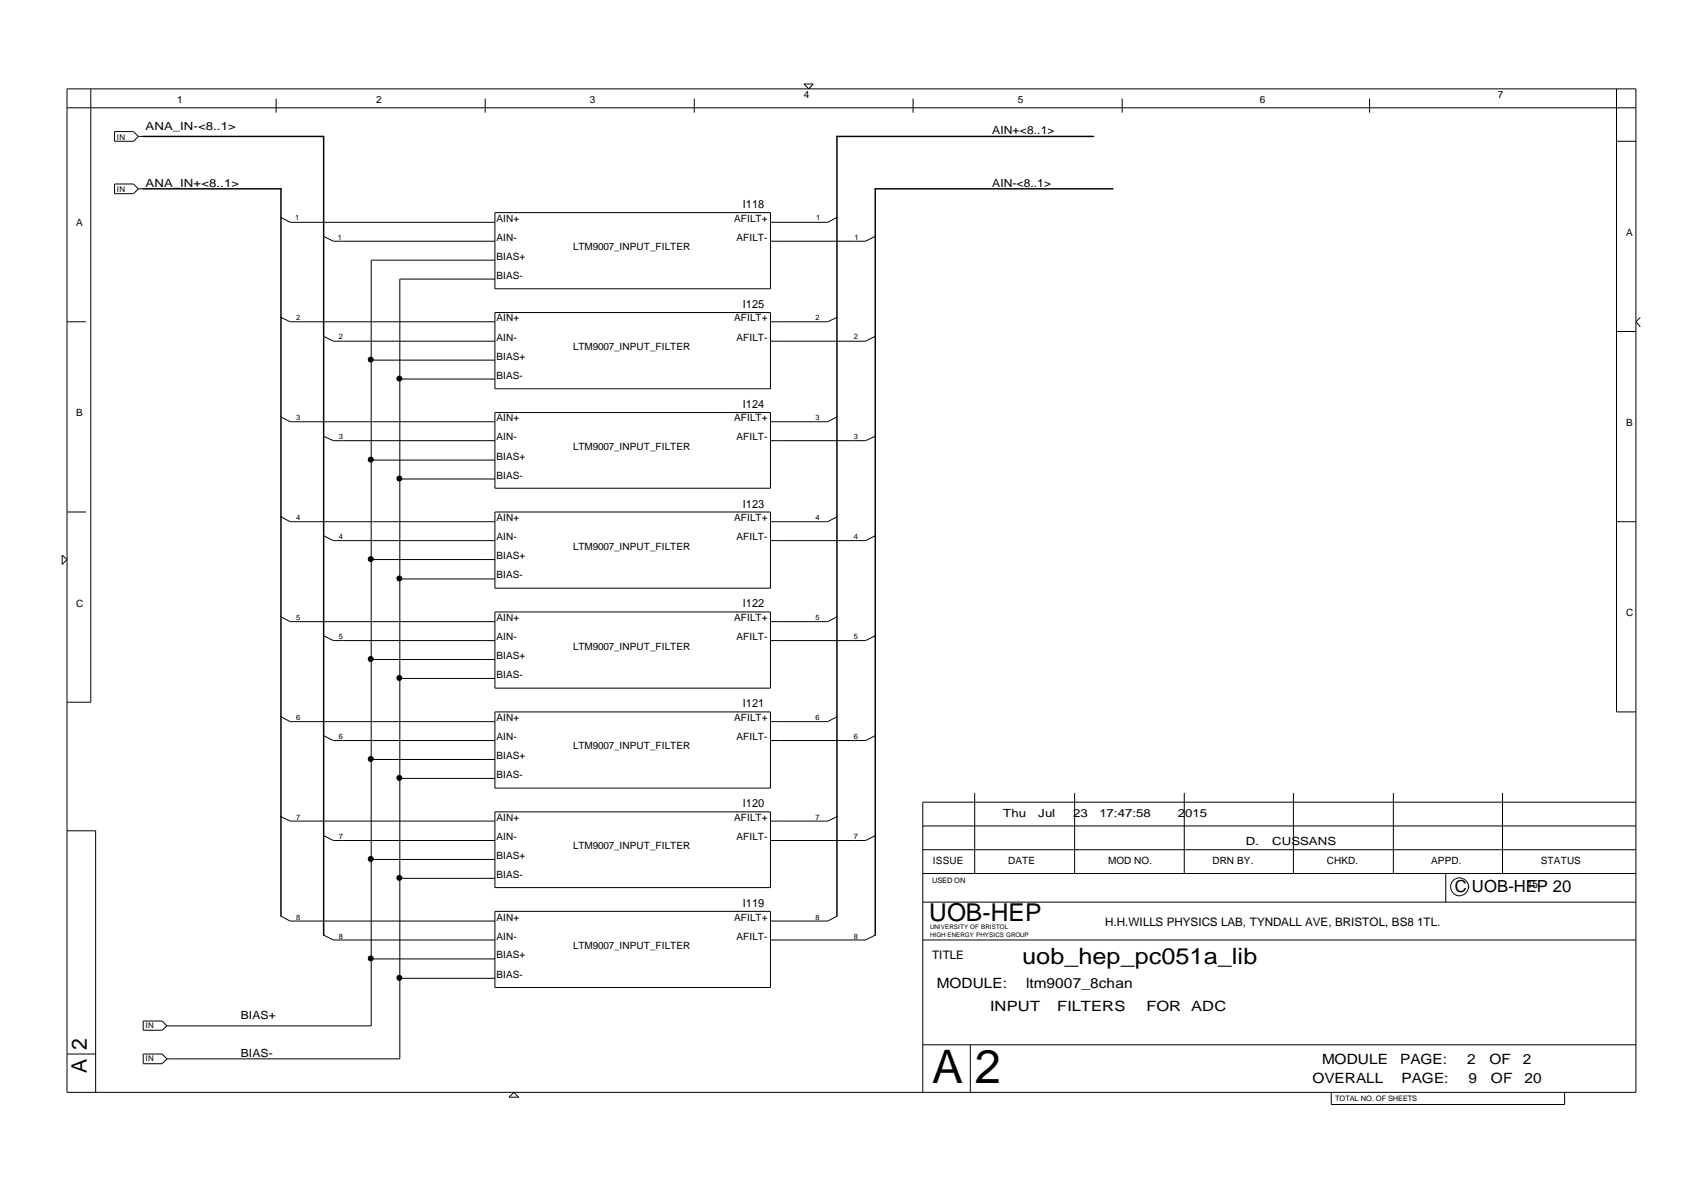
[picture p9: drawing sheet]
<svg xmlns="http://www.w3.org/2000/svg" width="297mm" height="210mm" viewBox="0 0 297 210" stroke-linecap="round" stroke-linejoin="round" font-family="sans-serif">
<g fill="none" stroke="#000" stroke-width=".17">
<path d="M11.7 15.5h273.8v175.1h-273.8zM11.7 18.8h273.8M15.8 15.5v107h-4.1M48.2 17.2v2.5M84.7 17.2v2.5M121.2 17.2v2.5M140.3 14.7h1.6l-.7 .8zM159.4 17.2v2.5M195.8 17.2v2.5M239 17.2v2.5M282.1 15.5v108.7h3.4M20 32.1h3.3l.8 .8-.8 .9h-3.3z"/>
<path d="M20 23h3.3l.8 .8-.8 .9h-3.3zM24.1 32.9h.9M24.1 23.8h.9M49 37.9l1.6 .9h35.8M86.4 37.1h48.1v13.3h-48.1zM146.1 37.9l-1.6 .9h-10M282.1 24.7h3.4M11.7 56.1h3.3M49 55.4l1.6 .7h35.8M56.5 41.2l1.7 .9h28.2M56.5 58.7l1.7 .8h28.2M86.4 45.4h-21.6v133.6h-35.7"/>
<path d="M86.4 48.7h-16.6v136.1h-40.7M86.4 54.5h48.1v13.3h-48.1zM146.1 55.4l-1.6 .7h-10M152.8 41.2l-1.7 .9h-16.6M152.8 58.7l-1.7 .8h-16.6M282.1 57.8h3.4M286.3 55.4l-.8 .7 .8 .9M49 72.7l1.6 .9h35.8M56.5 76.1l1.7 .8h28.2M64.8 62.8h21.6M69.8 66.1h16.6M86.4 72h48.1v13.2h-48.1z"/>
<path d="M146.1 72.7l-1.6 .9h-10M152.8 76.1l-1.7 .8h-16.6M10.8 96.9l.9 .7-.9 .9zM11.7 89.3h3.3M49 90.2l1.6 .8h35.8M56.5 93.5l1.7 .8h28.2M64.8 97.6h21.6M64.8 80.3h21.6M69.8 83.6h16.6M86.4 89.3h48.1v13.3h-48.1zM146.1 90.2l-1.6 .8h-10M152.8 93.5l-1.7 .8h-16.6"/>
<path d="M282.1 91h3.4M49 107.6l1.6 .9h35.8M56.5 110.9l1.7 .9h28.2M64.8 115.1h21.6M69.8 118.4h16.6M69.8 101h16.6M86.4 106.8h48.1v13.3h-48.1zM146.1 107.6l-1.6 .9h-10M152.8 110.9l-1.7 .9h-16.6M49 125.1l1.6 .8h35.8M56.5 128.4l1.7 .8h28.2M64.8 132.5h21.6"/>
<path d="M69.8 135.8h16.6M86.4 124.2h48.1v13.3h-48.1zM146.1 125.1l-1.6 .8h-10M152.8 128.4l-1.7 .8h-16.6M170.1 138.4v14M187.5 138.4v14M206.7 138.4v14M225.7 138.4v14M243.2 138.4v14M262.2 138.4v14M285.5 140h-124.5v50.6M11.7 145h5v45.6"/>
<path d="M49 159.9l1.6 .8h35.8M49 142.5l1.6 .8h35.8M56.5 145.8l1.7 .9h28.2M64.8 150h21.6M69.8 153.3h16.6M86.4 141.7h48.1v13.2h-48.1zM86.4 159h48.1v13.3h-48.1zM146.1 159.9l-1.6 .8h-10M146.1 142.5l-1.6 .8h-10M152.8 145.8l-1.7 .9h-16.6M161 148.3h124.5M161 144.1h124.5"/>
<path d="M161 157.4h124.5M161 152.4h124.5M252.3 152.4v5M256.3 154.7a1.56 1.56 0 0 1-2.2 1.5 1.56 1.56 0 0 1-.4-2.6 1.56 1.56 0 0 1 2.5 .6l.2 .6M25 178.2h3.3l.8 .8-.8 .8h-3.3zM56.5 163.2l1.7 .8h28.2M64.8 167.3h21.6M69.8 170.7h16.6M152.8 163.2l-1.7 .8h-16.6M161 164h124.5M11.7 183.9h5M25 183.9h3.3l.8 .9-.8 .8h-3.3z"/>
<path d="M88.8 191.4l.9-.8 .8 .8zM161 182.3h124.5M169.3 182.3v8.3M232.3 190.6v2.1h40.8v-2.1"/>
<circle cx="64.7" cy="62.8" r=".43"/>
<circle cx="69.7" cy="66.1" r=".43"/>
<circle cx="64.7" cy="80.2" r=".43"/>
<circle cx="64.7" cy="97.5" r=".43"/>
<circle cx="69.7" cy="83.5" r=".43"/>
<circle cx="64.7" cy="115" r=".43"/>
<circle cx="69.7" cy="100.9" r=".43"/>
<circle cx="69.7" cy="118.3" r=".43"/>
<circle cx="64.7" cy="132.4" r=".43"/>
<circle cx="69.7" cy="135.7" r=".43"/>
<circle cx="64.7" cy="149.9" r=".43"/>
<circle cx="69.7" cy="153.2" r=".43"/>
<circle cx="64.7" cy="167.2" r=".43"/>
<circle cx="69.7" cy="170.6" r=".43"/>
</g>
<path d="M25 23.8h31.5v139.4M25 32.9h24v127M190.9 23.8h-44.8v136.1M194.2 32.9h-41.4v130.3" fill="none" stroke="#000" stroke-width=".25"/>
<g fill="#000">
<circle cx="64.7" cy="62.8" r=".43"/>
<circle cx="69.7" cy="66.1" r=".43"/>
<circle cx="64.7" cy="80.2" r=".43"/>
<circle cx="64.7" cy="97.5" r=".43"/>
<circle cx="69.7" cy="83.5" r=".43"/>
<circle cx="64.7" cy="115" r=".43"/>
<circle cx="69.7" cy="100.9" r=".43"/>
<circle cx="69.7" cy="118.3" r=".43"/>
<circle cx="64.7" cy="132.4" r=".43"/>
<circle cx="69.7" cy="135.7" r=".43"/>
<circle cx="64.7" cy="149.9" r=".43"/>
<circle cx="69.7" cy="153.2" r=".43"/>
<circle cx="64.7" cy="167.2" r=".43"/>
<circle cx="69.7" cy="170.6" r=".43"/>
</g>
<text font-size="8.2" x="170.1" y="189">2</text>
<text font-size="8.1" x="162.7" y="188.9">A</text>
<text font-size="4.3" x="162.1" y="160.7">UOB-HEP</text>
<text font-size="3.9" x="178.4" y="168.2">uob_hep_pc051a_lib</text>
<g font-size="3.7">
<text x="15.2" y="183.1" transform="rotate(-90 15.2 183.1)">2</text>
<text x="15.2" y="187.3" transform="rotate(-90 15.2 187.3)">A</text>
</g>
<text font-size="2.9" x="253.9" y="155.6">C UOB-HEP 20</text>
<g font-size="2.5">
<text x="163.5" y="172.3">MODULE:</text>
<text x="179.1" y="172.3">ltm9007_8chan</text>
<text x="172.8" y="176.5">INPUT</text>
<text x="184.5" y="176.5">FILTERS</text>
<text x="200.1" y="176.5">FOR ADC</text>
<text x="230.7" y="185.6">MODULE</text>
<text x="244.4" y="185.6">PAGE:</text>
<text x="256" y="185.6">2</text>
<text x="259.9" y="185.6">OF</text>
<text x="265.8" y="185.6">2</text>
<text x="229" y="188.9">OVERALL</text>
<text x="244.6" y="188.9">PAGE:</text>
<text x="256.3" y="188.9">9</text>
<text x="260.2" y="188.9">OF</text>
<text x="266" y="188.9">20</text>
</g>
<g font-size="2">
<text x="25.4" y="22.7">ANA_IN-&lt;8..1&gt;</text>
<text x="173.2" y="23.5">AIN+&lt;8..1&gt;</text>
<text x="25.4" y="32.6">ANA_IN+&lt;8..1&gt;</text>
<text x="173.2" y="32.6">AIN-&lt;8..1&gt;</text>
<text x="129.6" y="36.2">I118</text>
<text x="129.6" y="53.7">I125</text>
<text x="129.6" y="71.1">I124</text>
<text x="129.6" y="88.6">I123</text>
<text x="129.6" y="105.9">I122</text>
<text x="129.6" y="123.4">I121</text>
<text x="129.6" y="140.8">I120</text>
<text x="175.1" y="142.5">Thu</text>
<text x="181.2" y="142.5">Jul</text>
<text x="187.3" y="142.5">23</text>
<text x="191.9" y="142.5">17:47:58</text>
<text x="205.6" y="142.5">2015</text>
<text x="217.4" y="147.4">D.</text>
<text x="222" y="147.4">CUSSANS</text>
<text x="266.5" y="154.9">15</text>
<text x="129.6" y="158.3">I119</text>
<text x="192.9" y="161.6">H.H.WILLS PHYSICS LAB, TYNDALL AVE, BRISTOL, BS8 1TL.</text>
<text x="162.7" y="167.3">TITLE</text>
<text x="42" y="177.8">BIAS+</text>
<text x="42" y="184.4">BIAS-</text>
</g>
<g font-size="1.7">
<text x="30.9" y="18">1</text>
<text x="65.6" y="18">2</text>
<text x="103" y="18">3</text>
<text x="140.3" y="17.1">4</text>
<text x="177.6" y="18">5</text>
<text x="219.9" y="18">6</text>
<text x="261.4" y="17.1">7</text>
<text x="13.3" y="39.5">A</text>
<text x="86.6" y="38.7">AIN+</text>
<text x="128.1" y="38.7">AFILT+</text>
<text x="283.8" y="41.2">A</text>
<text x="86.6" y="45.3">BIAS+</text>
<text x="86.6" y="42">AIN-</text>
<text x="100" y="43.6">LTM9007_INPUT_FILTER</text>
<text x="128.5" y="42">AFILT-</text>
<text x="86.6" y="48.6">BIAS-</text>
<text x="86.6" y="59.4">AIN-</text>
<text x="86.6" y="56.1">AIN+</text>
<text x="128.1" y="56.1">AFILT+</text>
<text x="128.5" y="59.4">AFILT-</text>
<text x="86.6" y="62.8">BIAS+</text>
<text x="100" y="61.1">LTM9007_INPUT_FILTER</text>
<text x="86.6" y="66.1">BIAS-</text>
<text x="13.3" y="72.7">B</text>
<text x="86.6" y="76.8">AIN-</text>
<text x="86.6" y="73.5">AIN+</text>
<text x="128.1" y="73.5">AFILT+</text>
<text x="128.5" y="76.8">AFILT-</text>
<text x="283.8" y="74.3">B</text>
<text x="86.6" y="83.5">BIAS-</text>
<text x="86.6" y="80.2">BIAS+</text>
<text x="100" y="78.5">LTM9007_INPUT_FILTER</text>
<text x="86.6" y="94.2">AIN-</text>
<text x="86.6" y="90.9">AIN+</text>
<text x="100" y="95.9">LTM9007_INPUT_FILTER</text>
<text x="128.1" y="90.9">AFILT+</text>
<text x="128.5" y="94.2">AFILT-</text>
<text x="86.6" y="100.9">BIAS-</text>
<text x="86.6" y="97.5">BIAS+</text>
<text x="13.3" y="105.8">C</text>
<text x="283.8" y="107.5">C</text>
<text x="86.6" y="111.7">AIN-</text>
<text x="86.6" y="108.4">AIN+</text>
<text x="100" y="113.4">LTM9007_INPUT_FILTER</text>
<text x="128.1" y="108.4">AFILT+</text>
<text x="128.5" y="111.7">AFILT-</text>
<text x="86.6" y="118.3">BIAS-</text>
<text x="86.6" y="115">BIAS+</text>
<text x="86.6" y="125.8">AIN+</text>
<text x="128.1" y="125.8">AFILT+</text>
<text x="86.6" y="129.1">AIN-</text>
<text x="100" y="130.7">LTM9007_INPUT_FILTER</text>
<text x="128.5" y="129.1">AFILT-</text>
<text x="86.6" y="135.7">BIAS-</text>
<text x="86.6" y="132.4">BIAS+</text>
<text x="86.6" y="143.2">AIN+</text>
<text x="128.1" y="143.2">AFILT+</text>
<text x="86.6" y="149.9">BIAS+</text>
<text x="86.6" y="146.6">AIN-</text>
<text x="100" y="148.2">LTM9007_INPUT_FILTER</text>
<text x="128.5" y="146.6">AFILT-</text>
<text x="86.6" y="153.2">BIAS-</text>
<text x="162.8" y="150.7">ISSUE</text>
<text x="175.9" y="150.7">DATE</text>
<text x="193.4" y="150.7">MOD NO.</text>
<text x="211.6" y="150.7">DRN BY.</text>
<text x="231.6" y="150.7">CHKD.</text>
<text x="249.8" y="150.7">APPD.</text>
<text x="268.9" y="150.7">STATUS</text>
<text x="86.6" y="160.6">AIN+</text>
<text x="128.1" y="160.6">AFILT+</text>
<text x="86.6" y="167.2">BIAS+</text>
<text x="86.6" y="163.9">AIN-</text>
<text x="100" y="165.6">LTM9007_INPUT_FILTER</text>
<text x="128.5" y="163.9">AFILT-</text>
<text x="86.6" y="170.6">BIAS-</text>
</g>
<g font-size="1.4">
<text x="20.4" y="24.4">IN</text>
<text x="20.4" y="33.5">IN</text>
<text x="25.4" y="179.3">IN</text>
<text x="25.4" y="185.2">IN</text>
</g>
<g font-size="1.3">
<text x="51.5" y="38.5">1</text>
<text x="58.9" y="41.8">1</text>
<text x="142.4" y="38.5">1</text>
<text x="149.1" y="41.8">1</text>
<text x="51.7" y="55.9">2</text>
<text x="59.1" y="59.2">2</text>
<text x="142.3" y="55.9">2</text>
<text x="149" y="59.2">2</text>
<text x="51.7" y="73.3">3</text>
<text x="59.1" y="76.6">3</text>
<text x="142.3" y="73.3">3</text>
<text x="149" y="76.6">3</text>
<text x="51.7" y="90.8">4</text>
<text x="59.1" y="94.1">4</text>
<text x="142.3" y="90.8">4</text>
<text x="149" y="94.1">4</text>
<text x="51.7" y="108.2">5</text>
<text x="59.1" y="111.5">5</text>
<text x="142.3" y="108.2">5</text>
<text x="149" y="111.5">5</text>
<text x="51.7" y="125.6">6</text>
<text x="142.3" y="125.6">6</text>
<text x="59.1" y="129">6</text>
<text x="149" y="129">6</text>
<text x="51.7" y="143">7</text>
<text x="142.3" y="143">7</text>
<text x="59.1" y="146.3">7</text>
<text x="149" y="146.3">7</text>
<text x="162.7" y="154.1">USED ON</text>
<text x="51.7" y="160.5">8</text>
<text x="142.3" y="160.5">8</text>
<text x="59.1" y="163.8">8</text>
<text x="149" y="163.8">8</text>
<text x="233" y="192.1">TOTAL NO. OF SHEETS</text>
</g>
<g font-size="1.1">
<text x="162.3" y="162.1">UNIVERSITY OF BRISTOL</text>
<text x="162.3" y="163.5">HIGH ENERGY PHYSICS GROUP</text>
</g>
</svg>
